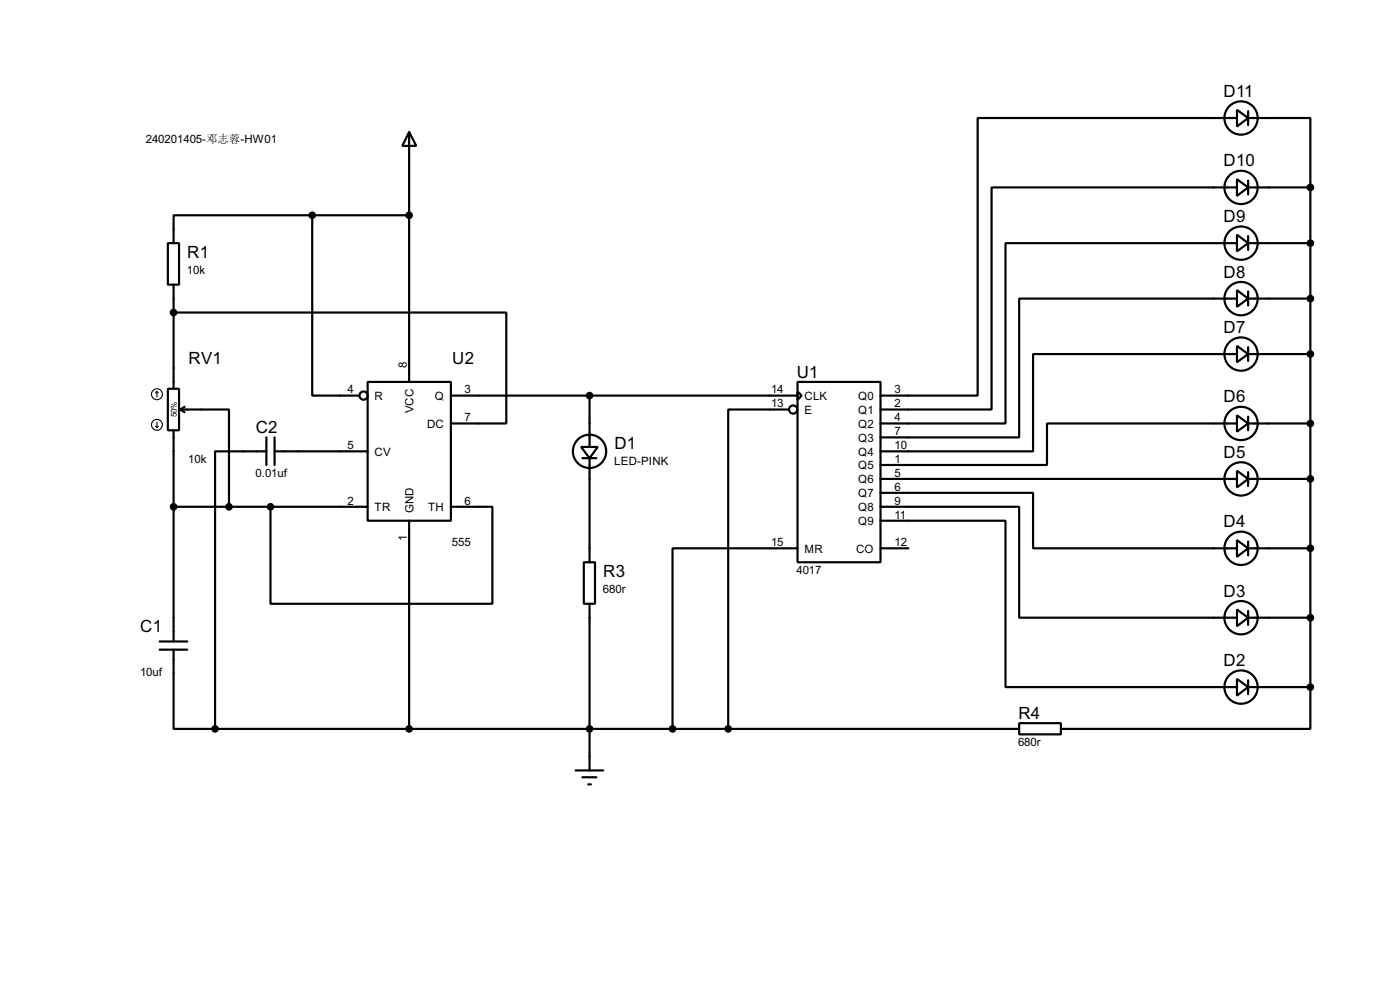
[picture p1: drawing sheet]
<svg xmlns="http://www.w3.org/2000/svg" width="256mm" height="180mm" viewBox="0 0 256 180" stroke-linecap="round" stroke-linejoin="round" font-family="sans-serif">
<g fill="none" stroke="#000" stroke-width=".4">
<path d="M57.2 39.4v33h8.6M57.2 39.4h-25.4v5.1M57.2 39.4h17.8M75 24.2l1.3 2.5h-2.6zM75 24.2v45.7M226.6 32.8l2.1 1.5-2.1 1.6zM226.6 20.1l2.1 1.5-2.1 1.6zM226.6 34.3h-44.9v40.7h-20.4M226.6 21.6h-47.5v50.8h-17.8M228.7 21.6h11.4v12.7M228.7 34.3h11.4M228.7 20.4v2.5"/>
<path d="M228.7 33.1v2.5M240.1 34.3v91.5M30.8 44.5h2v7.6h-2zM31.8 57.2h61v20.3h-10.2M31.8 52.1v19.1M226.6 53.1l2.1 1.6-2.1 1.5zM226.6 43l2.1 1.5-2.1 1.5zM226.6 54.7h-39.9v25.4h-25.4M226.6 44.5h-42.4v33h-22.9M228.7 54.7h11.4M228.7 44.5h11.4M228.7 43.2v2.6"/>
<path d="M228.7 53.4v2.5M30.8 71.2h2v7.6h-2zM31.8 78.8v38.6M33.1 75h8.9v17.8M33.1 75l.7 .5M33.8 74.5l-.7 .5M67.4 69.9h15.2v25.4h-15.2zM82.6 72.4h63.5M108 72.4v9.4M144.6 75h-11.2v58.4M146.1 69.9h15.2v33h-15.2zM146.1 71.7l.8 .7-.8 .8z"/>
<path d="M226.6 76l2.1 1.5-2.1 1.5zM226.6 63.3l2.1 1.5-2.1 1.5zM226.6 77.5h-34.8v7.6h-30.5M226.6 64.8h-37.3v17.8h-28M228.7 77.5h11.4M228.7 64.8h11.4M228.7 63.6v2.5M228.7 76.3v2.5M31.8 92.8h35.6M48.8 82.6h-9.4v50.8M48.8 80.1v5M49.6 92.8v17.7h40.6v-17.7h-7.6"/>
<path d="M50.3 82.6h17.1M50.3 80.1v5M75 95.3v38.1M106.5 81.8h3l-1.5 2.1zM106.7 83.9h2.6M108 83.9v19M161.3 95.3h22.9v30.5h42.4M161.3 92.8h25.4v20.3h39.9M161.3 90.2h28v10.2h37.3M161.3 87.7h65.3M226.6 98.9l2.1 1.5-2.1 1.5zM226.6 86.2l2.1 1.5-2.1 1.5z"/>
<path d="M228.7 87.7h11.4M228.7 86.4v2.6M228.7 99.1v2.6M29.3 117.4h5M29.3 118.9h5M31.8 118.9v14.5h7.6M107 102.9h2v7.6h-2zM108 110.5v30.5M146.1 100.4h-22.9v33M161.3 100.4h5.1M226.6 111.6l2.1 1.5-2.1 1.5zM228.7 113.1h11.4"/>
<path d="M228.7 100.4h11.4M228.7 111.8v2.6M39.4 133.4h147.3M186.7 132.4h7.7v2h-7.7zM226.6 124.3l2.1 1.5-2.1 1.5zM228.7 125.8h11.4M228.7 124.5v2.6M240.1 125.8v7.6h-45.7M105.5 141h5M106.7 142.3h2.6M107.8 143.6h.5"/>
<circle cx="227.3" cy="34.3" r="3.1"/>
<circle cx="227.3" cy="21.6" r="3.1"/>
<circle cx="227.3" cy="44.5" r="3.1"/>
<circle cx="227.3" cy="54.7" r="3.1"/>
<circle cx="66.6" cy="72.4" r=".75"/>
<circle cx="145.3" cy="75" r=".75"/>
<circle cx="227.3" cy="64.8" r="3.1"/>
<circle cx="227.3" cy="77.5" r="3.1"/>
<circle cx="108" cy="82.6" r="3.1"/>
<circle cx="227.3" cy="87.7" r="3.1"/>
<circle cx="227.3" cy="113.1" r="3.1"/>
<circle cx="227.3" cy="100.4" r="3.1"/>
<circle cx="227.3" cy="125.8" r="3.1"/>
</g>
<g fill="#000" stroke="#000" stroke-width=".4">
<circle cx="57.2" cy="39.4" r=".5"/>
<circle cx="74.9" cy="39.4" r=".5"/>
<circle cx="240" cy="34.3" r=".5"/>
<circle cx="31.8" cy="57.2" r=".5"/>
<circle cx="240" cy="44.5" r=".5"/>
<circle cx="240" cy="54.7" r=".5"/>
<circle cx="108" cy="72.4" r=".5"/>
<circle cx="240" cy="64.8" r=".5"/>
<circle cx="240" cy="77.5" r=".5"/>
<circle cx="31.8" cy="92.8" r=".5"/>
<circle cx="41.9" cy="92.8" r=".5"/>
<circle cx="49.5" cy="92.8" r=".5"/>
<circle cx="240" cy="87.7" r=".5"/>
<circle cx="240" cy="113.1" r=".5"/>
<circle cx="240" cy="100.4" r=".5"/>
<circle cx="39.4" cy="133.4" r=".5"/>
<circle cx="74.9" cy="133.4" r=".5"/>
<circle cx="108" cy="133.4" r=".5"/>
<circle cx="123.2" cy="133.4" r=".5"/>
<circle cx="133.4" cy="133.4" r=".5"/>
<circle cx="240" cy="125.8" r=".5"/>
</g>
<g fill="none" stroke="#000" stroke-width=".2">
<path d="M28.5 78l.3 .3M28.8 71.7l-.3 .2M28.8 71.7l.2 .2M28.8 71.7v1M28.8 77.3v1M29 78l-.2 .3"/>
<circle cx="28.7" cy="77.8" r="1"/>
<circle cx="28.7" cy="72.2" r="1"/>
</g>
<g font-size="3.5">
<text x="224.2" y="17.8">D11</text>
<text x="224.2" y="30.5">D10</text>
<text x="224.2" y="40.7">D9</text>
<text x="34.3" y="47.2">R1</text>
<text x="224.2" y="50.8">D8</text>
<text x="224.2" y="61">D7</text>
<text x="34.6" y="66.6">RV1</text>
<text x="82.9" y="66.6">U2</text>
<text x="146" y="69.1">U1</text>
<text x="224.2" y="73.7">D6</text>
<text x="46.9" y="79.3">C2</text>
<text x="112.6" y="82.2">D1</text>
<text x="224.2" y="83.8">D5</text>
<text x="224.2" y="96.5">D4</text>
<text x="110.5" y="105.6">R3</text>
<text x="224.2" y="109.2">D3</text>
<text x="25.7" y="115.8">C1</text>
<text x="224.2" y="121.9">D2</text>
<text x="186.6" y="131.6">R4</text>
</g>
<g font-size="2.4">
<text x="26.7" y="26.1">240201405-邓志蓉-HW01</text>
<text x="34.3" y="50.1">10k</text>
<text x="63.7" y="72">4</text>
<text x="74.6" y="67.4" transform="rotate(-90 74.6 67.4)">8</text>
<text x="85.1" y="72">3</text>
<text x="141.3" y="72">14</text>
<text x="163.9" y="72">3</text>
<text x="68.6" y="73.2">R</text>
<text x="75.8" y="75.7" transform="rotate(-90 75.8 75.7)">VCC</text>
<text x="79.6" y="73.2">Q</text>
<text x="85.1" y="77.1">7</text>
<text x="141.3" y="74.6">13</text>
<text x="147.4" y="73.2">CLK</text>
<text x="147.4" y="75.8">E</text>
<text x="157.2" y="73.2">Q0</text>
<text x="157.2" y="75.8">Q1</text>
<text x="163.9" y="74.6">2</text>
<text x="163.9" y="77.1">4</text>
<text x="63.7" y="82.2">5</text>
<text x="68.6" y="83.4">CV</text>
<text x="78.2" y="78.3">DC</text>
<text x="157.2" y="78.3">Q2</text>
<text x="157.2" y="80.8">Q3</text>
<text x="157.2" y="83.4">Q4</text>
<text x="163.9" y="79.7">7</text>
<text x="163.9" y="82.2">10</text>
<text x="34.5" y="84.8">10k</text>
<text x="46.8" y="87.3">0.01uf</text>
<text x="112.5" y="85.2">LED-PINK</text>
<text x="157.2" y="85.9">Q5</text>
<text x="157.2" y="88.5">Q6</text>
<text x="163.9" y="84.7">1</text>
<text x="163.9" y="87.3">5</text>
<text x="163.9" y="89.8">6</text>
<text x="63.7" y="92.4">2</text>
<text x="68.6" y="93.6">TR</text>
<text x="75.8" y="94" transform="rotate(-90 75.8 94)">GND</text>
<text x="78.4" y="93.6">TH</text>
<text x="85.1" y="92.4">6</text>
<text x="157.2" y="91">Q7</text>
<text x="157.2" y="93.6">Q8</text>
<text x="163.9" y="92.4">9</text>
<text x="163.9" y="94.9">11</text>
<text x="74.5" y="99" transform="rotate(-90 74.5 99)">1</text>
<text x="82.8" y="100">555</text>
<text x="141.3" y="100">15</text>
<text x="147.4" y="101.2">MR</text>
<text x="156.8" y="101.2">CO</text>
<text x="157.2" y="96.1">Q9</text>
<text x="163.9" y="100">12</text>
<text x="145.9" y="105.1">4017</text>
<text x="110.5" y="108.5">680r</text>
<text x="25.7" y="123.8">10uf</text>
<text x="186.5" y="136.6">680r</text>
</g>
<text font-size="1.7" x="32.4" y="76.4" transform="rotate(-90 32.4 76.4)">50%</text>
</svg>
